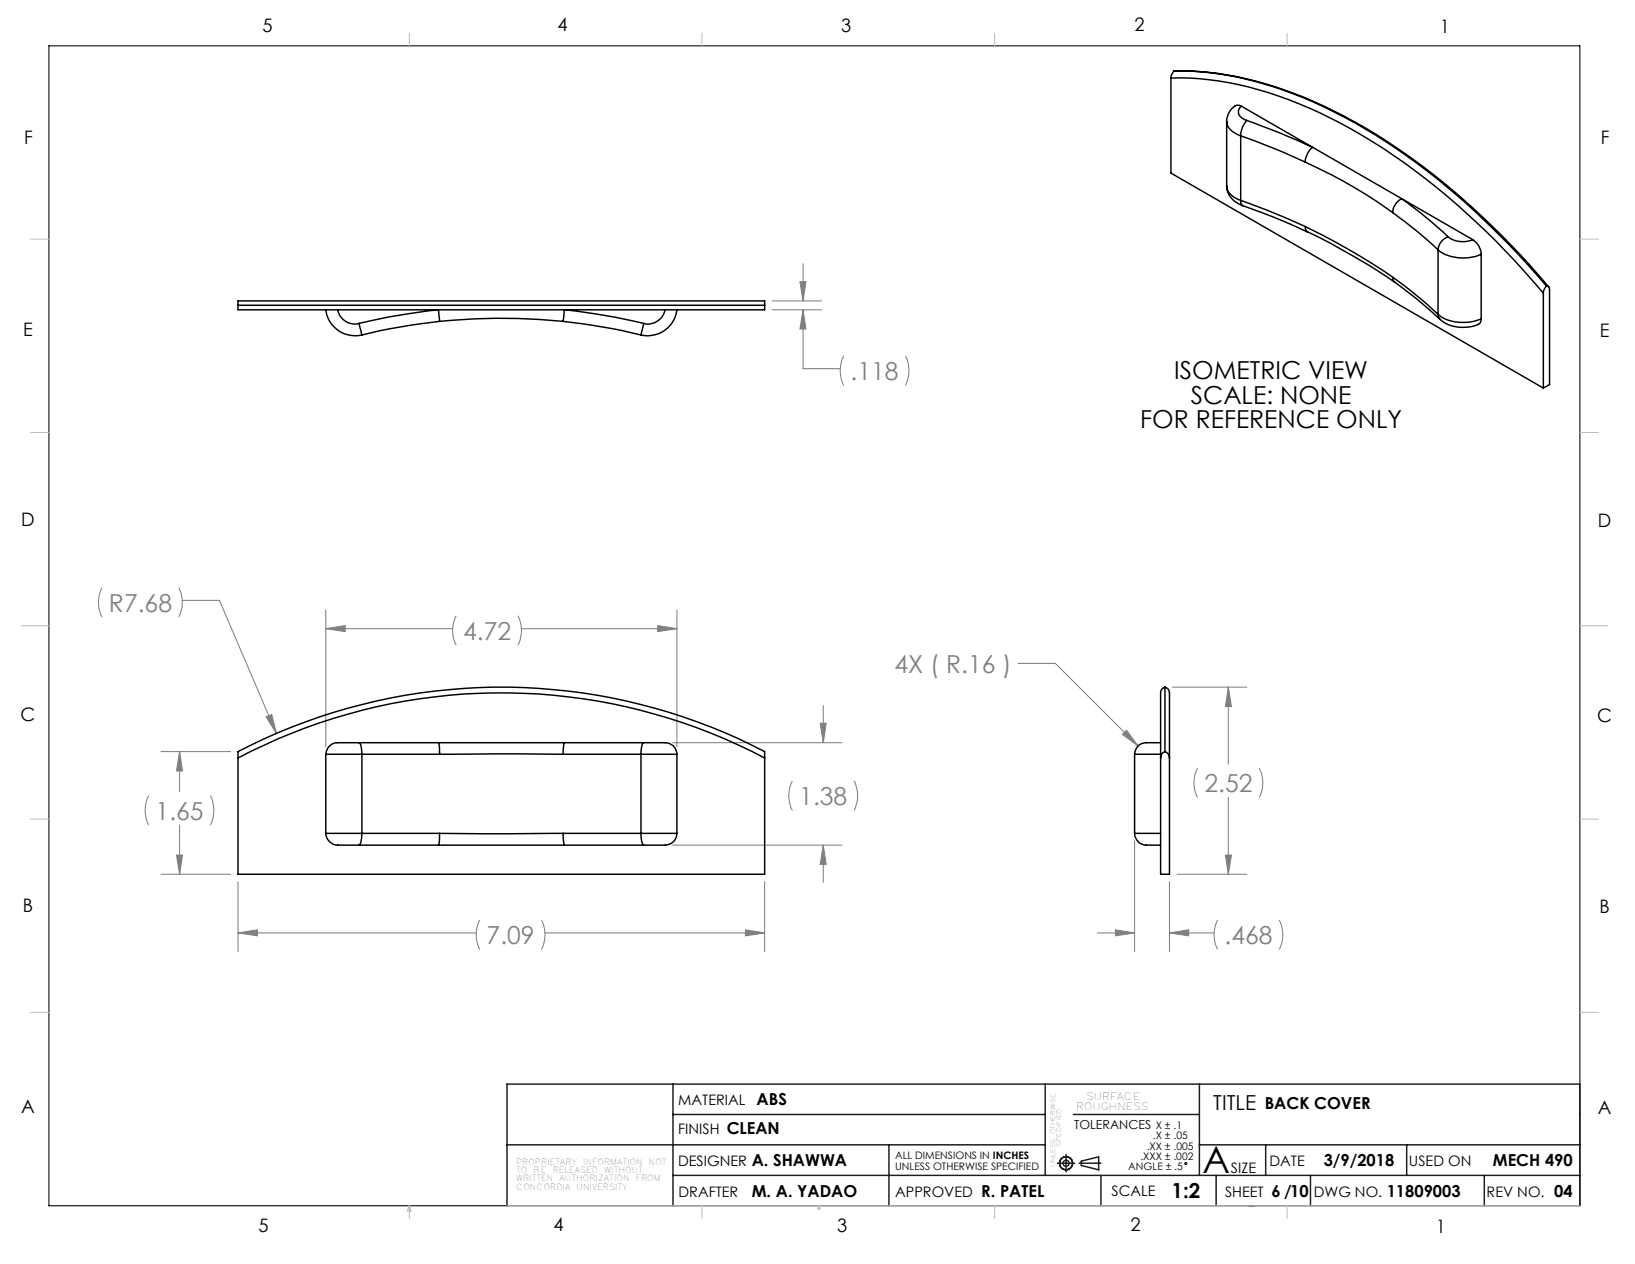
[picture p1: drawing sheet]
<svg xmlns="http://www.w3.org/2000/svg" width="279mm" height="216mm" viewBox="0 0 279 216" stroke-linecap="round" stroke-linejoin="round" font-family="sans-serif">
<g fill="none" stroke="#000" stroke-width=".18">
<path d="M8.4 7.8h261.6v198.2h-261.6z"/>
<circle cx="202.6" cy="198.7" r=".17"/>
</g>
<g fill="none" stroke="#191924" stroke-width=".25">
<path d="M86.6 195.5h92M115 185.2v20.8M115 190.4h63.6M151.9 195.5v10.5M178.6 185.2v15.6M180.7 198.7h3M182.2 197.2v3M183.4 190.4h21.6M184.4 198.7h3.7M184.8 198.3l2.9-.7v2.2l-2.9-.7zM205 185.2v15.6M205 195.5h65"/>
<path d="M216.3 195.5v5.3M240.4 195.5v5.3M86.6 206v-20.8h183.4v20.8M115 200.8h155M188.1 200.8v5.2M207.8 200.8v5.2M213.4 206h.9M223.9 200.8v5.2M253.6 200.8v5.2"/>
<circle cx="182.2" cy="198.7" r="1.11"/>
<circle cx="182.2" cy="198.7" r=".51"/>
</g>
<g fill="none" stroke="#808080" stroke-width=".18">
<path d="M131.9 51.4h8.5M131.9 52.9h8.5M136.7 48.1h1l-.5 3.3zM137.2 52.9v10.1h6.4M137.2 45v6.4M137.2 52.9l.5 3.3h-1zM144.2 60.8a5.6 5.6 0 0 0 0 5M154.7 60.8a5.6 5.6 0 0 1 0 5M17.4 100.4a5.6 5.6 0 0 0 0 5M30.6 100.4a5.6 5.6 0 0 1 0 5M31.2 102.6h6.3l9.7 22.7M55.7 104.2v23.4"/>
<path d="M55.7 107.4h21.7M55.7 107.4l3.3-.5v1zM78 105.2a5.6 5.6 0 0 0 0 5M88.5 105.2a5.6 5.6 0 0 1 0 5M89.1 107.4h26.6M112.4 106.9l3.3 .5-3.3 .5zM115.7 104.2v23.4M174 113.3h6.3l14.2 14.1M200.3 117.4h12.8M209.9 117.4v13.1M209.9 117.4l.5 3.3h-1zM25.4 135.9a5.6 5.6 0 0 0 0 5"/>
<path d="M27.5 128.4h11.9M30.7 128.4v6.9M30.7 128.4l.5 3.3h-1zM35.9 135.9a5.6 5.6 0 0 1 0 5M45.5 122.4l.9-.4 .8 3.3zM114.9 126.9h29M135.4 133.4a5.6 5.6 0 0 0 0 5M140.2 123.5h1l-.5 3.4zM140.7 120.5v6.4M145.9 133.4a5.6 5.6 0 0 1 0 5M191.8 125.4l.7-.7 2 2.7zM204.6 131.2a5.5 5.5 0 0 0 0 5"/>
<path d="M209.9 136.2v13.1M215.2 131.2a5.5 5.5 0 0 1 0 5M27.5 149.3h11.9M30.2 146h1l-.5 3.3zM30.7 140.9v8.4M40.7 150.6v11.9M40.7 159.3h40.7M40.7 159.3l3.3-.5v1zM82 157.1a5.6 5.6 0 0 0 0 5.1M92.5 157.1a5.6 5.6 0 0 1 0 5.1M93.1 159.3h37.6M114.9 144.4h29"/>
<path d="M127.4 158.8l3.3 .5-3.3 .5zM130.7 150.6v11.9M140.7 144.4l.5 3.2h-1zM140.7 144.4v6.3M187.5 159.3h6.4M190.6 158.8l3.3 .5-3.3 .5zM193.9 143.6v18.9M199.8 159.3h7.7M199.8 150.6v11.9M199.8 159.3l3.3-.5v1zM201.1 149.3h12M208.1 157.1a5.6 5.6 0 0 0 0 5.1"/>
<path d="M209.4 146h1l-.5 3.3zM218.6 157.1a5.6 5.6 0 0 1 0 5.1"/>
</g>
<g fill="none" stroke="#c0c0c0" stroke-width=".18">
<path d="M70 5.7v2.1M119.9 5.7v2.1M170 5.7v2.1M220 5.7v2.1M5.2 40.9h3.2M270 40.9h3.2M5.2 73.9h3.2M270 73.9h3.2M3.6 106.9h4.8M270 106.9h4.7M5.2 139.9h3.2M270 139.9h3.2"/>
<path d="M5.2 172.9h3.2M270 172.9h3.2M70 206v2.1M70 206l.3 .8h-.7zM86.6 206h183.4M119.9 206v2.1M139.9 206l.3 .5h-.5zM170 206v2.1M220 206v2.1"/>
</g>
<path d="M30.7 128.4l.5 3.3h-1zM30.2 146h1l-.5 3.3zM40.7 159.3l3.3-.5v1zM127.4 158.8l3.3 .5-3.3 .5zM45.5 122.4l1.7 2.9-.8-3.3zM55.7 107.4l3.3-.5v1zM112.4 106.9l3.3 .5-3.3 .5zM140.2 123.5h1l-.5 3.4zM140.7 144.4l.5 3.2h-1zM136.7 48.1h1l-.5 3.3zM137.2 52.9l.5 3.3h-1zM209.9 117.4l.5 3.3h-1zM209.4 146h1l-.5 3.3zM190.6 158.8l3.3 .5-3.3 .5zM199.8 159.3l3.3-.5v1zM191.8 125.4l2.7 2-2-2.7z" fill="#808080"/>
<g fill="none" stroke="#000" stroke-width=".25">
<path d="M200.1 13.3a54.9 54.9 0 0 1 23.8 5.2 105.5 105.5 0 0 1 30 21l5 5.1 4.8 5.5M200.1 13.3v16.3l63.6 36.7M200.6 12.1a50.4 50.4 0 0 1 19.2 3.4 94.8 94.8 0 0 1 30.4 18.7 139.2 139.2 0 0 1 14.5 14.8M200.6 12.1l-.5 .8v.4M200.6 12.1a56.1 56.1 0 0 1 23.8 5.3 104.1 104.1 0 0 1 30 20.9l5 5.1 4.9 5.5M211.1 18.1a3.4 3.4 0 0 0-1.5 2.6M211.1 18.1l.2-.1 .8 .1M212.1 18.1a1.21 1.21 0 0 0 .2 2.1l.7 .4M212.1 18.1l27.4 15.8M209.6 31.7a3.7 3.7 0 0 0 2.8 3.4M209.6 20.7a2.67 2.67 0 0 0 1.9 2.3l.5 .2M209.6 31.7a2.66 2.66 0 0 0 1.9 2.3l.5 .2"/>
<path d="M209.6 20.7v11M212 23.2a110.4 110.4 0 0 1 11.1 4.5M212 34.2a138.5 138.5 0 0 1 11.1 4.5M212 34.2l.1 .6 .3 .3M212 23.2v11M212.4 35.1l5.1 1.9 5.9 2.6M213 20.6a116.9 116.9 0 0 1 11.3 4.6 3.5 3.5 0 0 0-1.2 2.5M213 20.6a4 4 0 0 0-1 2.6M223.1 27.7a83.9 83.9 0 0 1 14.9 8.6M223.1 38.7l5.1 2.6 4 2.3 5.8 3.7M223.1 38.7a.87 .87 0 0 0 .3 .9M223.4 39.6a114.7 114.7 0 0 1 15 8.6"/>
<path d="M238 36.3a70.1 70.1 0 0 1 7.7 6.4M239.5 33.9a78.6 78.6 0 0 1 7.9 6.5M239.5 33.9a2.87 2.87 0 0 0-1.5 2.4M239.5 33.9l12.2 7.1M40.7 52.1v-.7h90v.7M40.7 52.1h90M40.7 52.1v.8h90v-.8M55.7 52.9a5 5 0 0 0 6.1 4.3M57.7 52.9a2.97 2.97 0 0 0 3.6 2.3M61.3 55.2l.5 2M75.1 54.9a104.5 104.5 0 0 1 21.1 0M75.1 54.9l-.2-2a109.2 109.2 0 0 0-13.6 2.3"/>
<path d="M75.1 54.9a104.8 104.8 0 0 0-13.3 2.3M96.2 54.9l.2-2a110.2 110.2 0 0 1 13.6 2.3M96.2 54.9a107.8 107.8 0 0 1 13.3 2.3M110 55.2l-.5 2M113.7 52.9a3 3 0 0 1-3.7 2.3M115.7 52.9a5 5 0 0 1-6.2 4.3M238 47.3a75.6 75.6 0 0 1 7.7 6.4M238 47.3a.94 .94 0 0 0 .4 .9M238.4 48.2l3.6 2.8 4.1 3.5M245.7 42.7a7.4 7.4 0 0 0 7.4 .7M245.7 53.7a7.5 7.5 0 0 0 7.4 .8M245.7 53.7l.4 .8"/>
<path d="M245.7 42.7v11M246.1 54.5a6.4 6.4 0 0 0 6.6 .9M247.4 40.4a4.4 4.4 0 0 0 4.3 .6M247.4 40.4a2.64 2.64 0 0 0-1.7 2.3M251.7 41a3 3 0 0 1 1.4 2.4M253.1 54.5l-.1 .5-.4 .4M253.1 43.4v11.1M263.7 50.1v16.2M264.3 48.9l-.4 .5-.2 .7M264.3 48.9h.3l.2 .6v16.2l-1.1 .6M199.1 117.4a1.34 1.34 0 0 0-.8 1.6v10.5M199.1 117.4a1.32 1.32 0 0 1 .7 1.6v10.5"/>
<path d="M199.1 117.4v11M40.7 129.5v-1.1a97 97 0 0 1 90 0v1.1M40.7 129.5a96.6 96.6 0 0 1 90 0M40.7 129.5v19.8h90v-19.8M55.7 128.8h6.1M55.7 128.8v13.5M61.3 126.9h-3a2.17 2.17 0 0 0-2.6 1.9M61.3 126.9a2.3 2.3 0 0 1 .5 1.9M61.3 126.9h13.6M61.8 128.8h13.3M61.8 128.8v13.5M74.9 126.9l.2 1.9"/>
<path d="M74.9 126.9h21.5M75.1 128.8h21.1M96.2 128.8h13.3M96.4 126.9h13.6M96.4 126.9l-.2 1.9M109.5 128.8h6.2M109.5 128.8v13.5M110 126.9h2.3a4.3 4.3 0 0 1 2.7 .5l.4 .5 .3 .9M110 126.9a2.53 2.53 0 0 0-.5 1.9M115.7 128.8v13.5M193.9 128.8h4.4M193.9 128.8v13.5"/>
<path d="M198.3 126.9h-1.3a4.6 4.6 0 0 0-2.2 .3l-.6 .5-.3 .7v.4M198.3 129.5v19.8h1.5v-19.8M199.1 128.4a1.12 1.12 0 0 0-.8 1.1M199.1 128.4a1.11 1.11 0 0 1 .7 1.1M55.7 142.3h6.1M55.7 142.3a2.39 2.39 0 0 0 2.9 2.1h2.7M61.3 144.4h13.6M61.8 142.3a2.47 2.47 0 0 1-.5 2.1M61.8 142.3h13.3M74.9 144.4h21.5M75.1 142.3l-.2 2.1M75.1 142.3h21.1"/>
<path d="M96.2 142.3h13.3M96.2 142.3l.2 2.1M96.4 144.4h13.6M109.5 142.3a2.73 2.73 0 0 0 .5 2.1M109.5 142.3h6.2M115.7 142.3a2.23 2.23 0 0 1-2.6 2.1h-3.1M193.9 142.3a2.26 2.26 0 0 0 2.8 2.1h1.6M193.9 142.3h4.4"/>
</g>
<text font-size="6.3" x="205.5" y="200.4">A</text>
<g font-size="4.2" fill="#808080">
<text x="145.4" y="64.9">.118</text>
<text x="18.6" y="104.5">R7.68</text>
<text x="79.1" y="109.3">4.72</text>
<text x="152.8" y="114.9">4X ( R.16 )</text>
<text x="136.6" y="137.5">1.38</text>
<text x="205.8" y="135.3">2.52</text>
<text x="26.6" y="140">1.65</text>
<text x="83.2" y="161.2">7.09</text>
<text x="209.3" y="161.3">.468</text>
</g>
<g font-size="4.2">
<text x="200.7" y="64.8">ISOMETRIC VIEW</text>
<text x="203.5" y="68.9">SCALE: NONE</text>
<text x="194.9" y="73.1">FOR REFERENCE ONLY</text>
</g>
<g font-size="3.5">
<text x="207.3" y="189.5">TITLE</text>
<text x="200.2" y="204.7">1:2</text>
</g>
<g font-size="3.2">
<text x="44.8" y="5.4">5</text>
<text x="95.3" y="5.3">4</text>
<text x="143.7" y="5.4">3</text>
<text x="193.9" y="5.4">2</text>
<text x="246.1" y="5.7">1</text>
<text x="4.1" y="24.5">F</text>
<text x="273.5" y="24.7">F</text>
<text x="4" y="57.5">E</text>
<text x="273.4" y="57.6">E</text>
<text x="3.6" y="89.8">D</text>
<text x="273.1" y="90">D</text>
<text x="3.5" y="123.1">C</text>
<text x="272.9" y="123.3">C</text>
<text x="3.9" y="155.7">B</text>
<text x="273.3" y="155.9">B</text>
<text x="3.6" y="190.2">A</text>
<text x="273" y="190.3">A</text>
<text x="44.2" y="210.4">5</text>
<text x="94.6" y="210.3">4</text>
<text x="143.1" y="210.4">3</text>
<text x="193.2" y="210.3">2</text>
<text x="245.4" y="210.6">1</text>
</g>
<g font-size="2.8">
<text x="129.3" y="188.7">ABS</text>
<text x="216.1" y="189.5">BACK COVER</text>
<text x="124.2" y="193.6">CLEAN</text>
<text x="128.5" y="199.2">A. SHAWWA</text>
<text x="226.2" y="199.2">3/9/2018</text>
<text x="255.1" y="199.2">MECH 490</text>
<text x="128.5" y="204.5">M. A. YADAO</text>
<text x="167.7" y="204.5">R. PATEL</text>
<text x="217.3" y="204.4">6 /10</text>
<text x="237" y="204.4">11809003</text>
<text x="265.6" y="204.4">04</text>
</g>
<g font-size="2.5">
<text x="115.9" y="188.7">MATERIAL</text>
<text x="115.9" y="193.6">FINISH</text>
<text x="115.9" y="199.2">DESIGNER</text>
<text x="210.4" y="200.4">SIZE</text>
<text x="216.9" y="199.2">DATE</text>
<text x="240.8" y="199.2">USED ON</text>
<text x="115.9" y="204.5">DRAFTER</text>
<text x="153" y="204.5">APPROVED</text>
<text x="189.9" y="204.3">SCALE</text>
<text x="209.4" y="204.4">SHEET</text>
<text x="224.5" y="204.4">DWG NO.</text>
<text x="254" y="204.4">REV NO.</text>
</g>
<text font-size="2.1" x="183.6" y="192.8">TOLERANCES</text>
<g font-size="1.8">
<text x="196" y="196.4">.XX ± .005</text>
<text x="197" y="194.6">.X ± .05</text>
<text x="197.5" y="192.8">X ± .1</text>
<text x="153" y="198">ALL DIMENSIONS IN INCHES</text>
<text x="153" y="199.8">UNLESS OTHERWISE SPECIFIED</text>
<text x="192.8" y="199.9">ANGLE ± .5</text>
<text x="194.9" y="198.1">.XXX ± .002</text>
</g>
<g font-size="1.7">
<text x="183.9" y="189.6">ROUGHNESS</text>
<text x="185.6" y="187.9">SURFACE</text>
</g>
<g font-size="1.4">
<text x="88.2" y="199">PROPRIETARY</text>
<text x="88.2" y="200.4">TO</text>
<text x="88.2" y="201.8">WRITTEN</text>
<text x="88.2" y="203.2">CONCORDIA</text>
<text x="91.2" y="200.4">BE</text>
<text x="94.4" y="200.4">RELEASED</text>
<text x="95.6" y="201.8">AUTHORIZATION</text>
<text x="98.5" y="203.2">UNIVERSITY</text>
<text x="99.7" y="199">INFORMATION</text>
<text x="103.2" y="200.4">WITHOUT</text>
<text x="108.6" y="201.8">FROM</text>
<text x="110.9" y="199">NOT</text>
</g>
<g font-size="1.1">
<text x="180.3" y="193.7" transform="rotate(-90 180.3 193.7)">OTHERWISE</text>
<text x="181.4" y="195.8" transform="rotate(-90 181.4 195.8)">SPECIFIED</text>
<text x="180.3" y="199.3" transform="rotate(-90 180.3 199.3)">UNLESS</text>
</g>
</svg>
